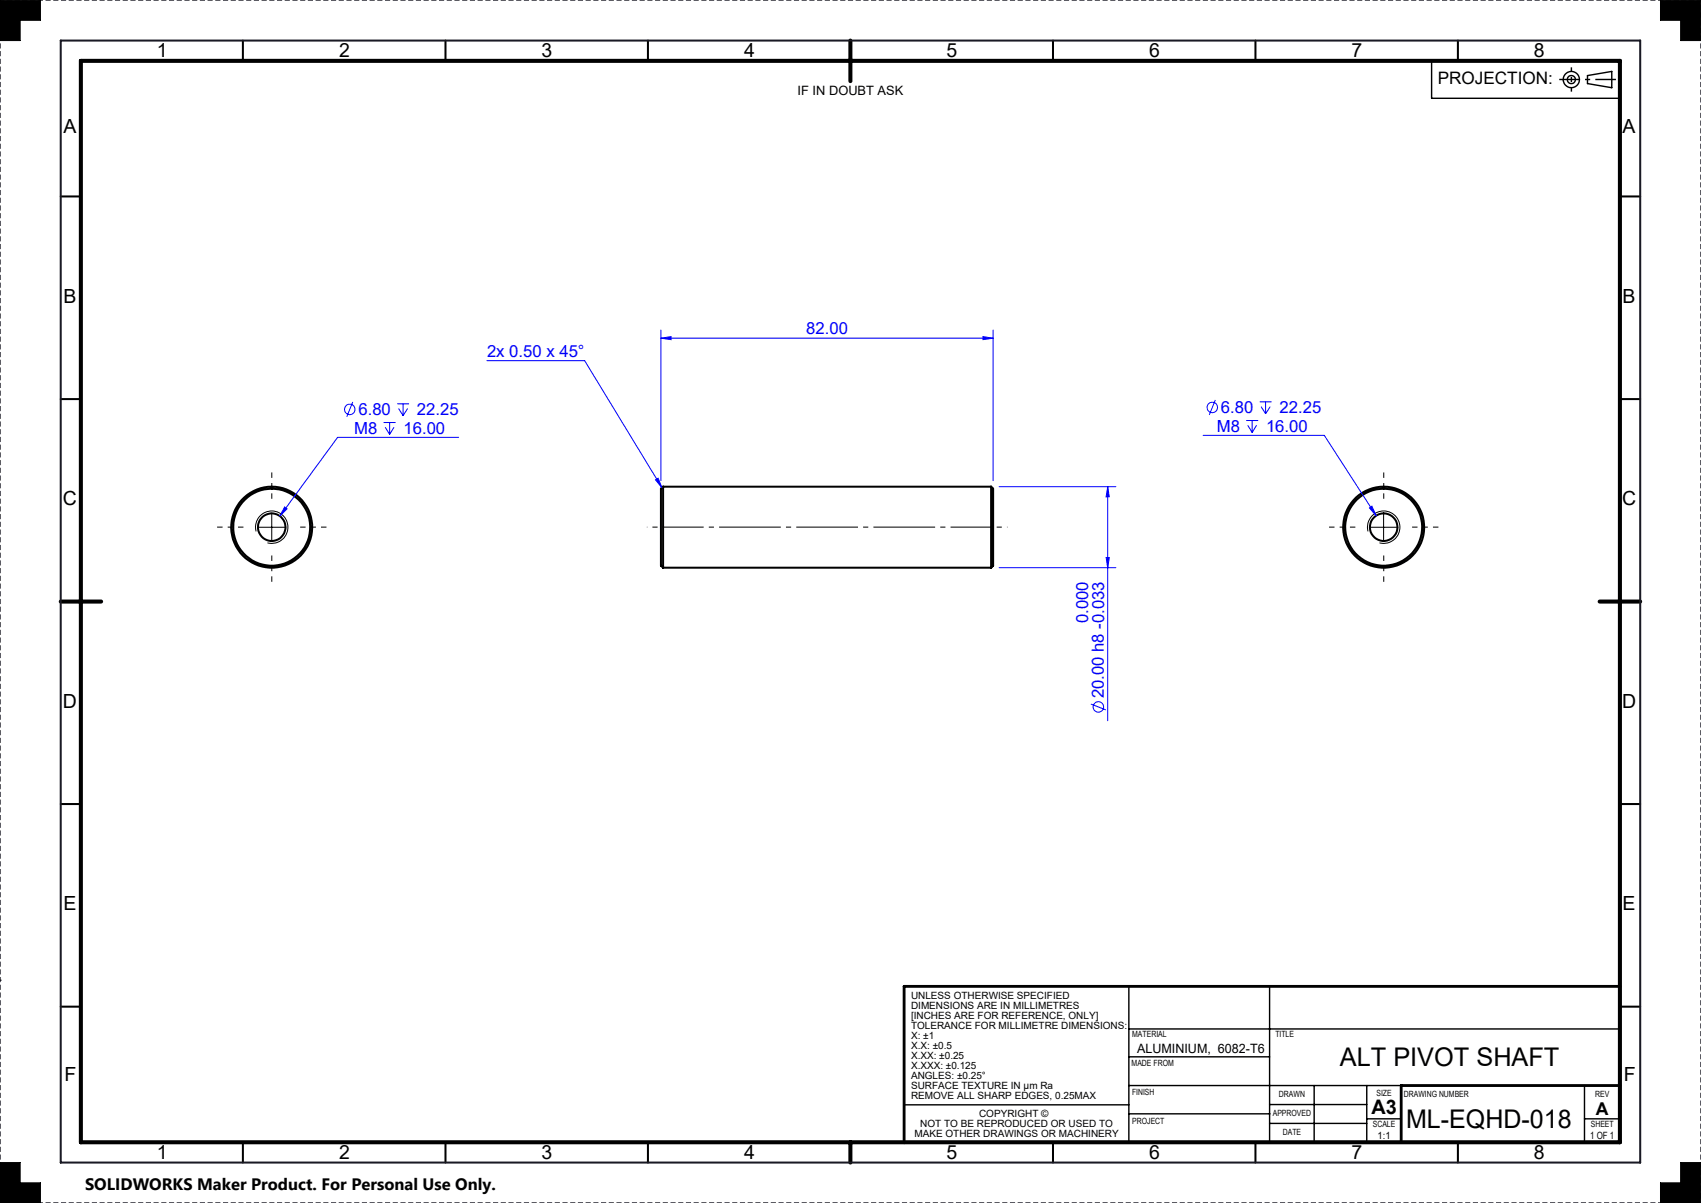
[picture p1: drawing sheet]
<svg xmlns="http://www.w3.org/2000/svg" width="420mm" height="297mm" viewBox="0 0 420 297" stroke-linecap="round" stroke-linejoin="round" font-family="sans-serif">
<g fill="none" stroke="#000" stroke-width=".5">
<path d="M60 10v5M110 10v5M160 10v5M260 10v5M310 10v5M360 10v5M15 48.5h5M400 48.5h5M15 98.5h5M400 98.5h5M163.7 120.2v20M163.7 120.2l-.5 .4v19.1l.5 .5"/>
<path d="M163.7 120.2h81M244.7 120.2v20M244.7 120.2l.5 .4v19.1l-.5 .5M163.7 140.2h81M15 198.5h5M400 198.5h5M15 248.5h5M400 248.5h5M60 282v5M110 282v5M160 282v5M260 282v5"/>
<path d="M310 282v5M360 282v5"/>
<circle cx="67.1" cy="130.2" r="3.4"/>
<circle cx="67.1" cy="130.2" r="9.5"/>
<circle cx="67.1" cy="130.2" r="10"/>
<circle cx="341.6" cy="130.2" r="10"/>
<circle cx="341.6" cy="130.2" r="9.5"/>
<circle cx="341.6" cy="130.2" r="3.4"/>
</g>
<path d="M420 0h-420M420 297h-420" fill="none" stroke="#191924" stroke-width=".35" stroke-dasharray="1.3 .6" stroke-dashoffset=".2" stroke-linecap="butt"/>
<path d="M0 0v297M420 297v-297" fill="none" stroke="#191924" stroke-width=".35" stroke-dasharray="1.3 .6" stroke-dashoffset=".7" stroke-linecap="butt"/>
<path d="M0 0h10v5h-5v5h-5zM410 0h10v10h-5v-5h-5zM0 287h5v5h5v5h-10zM415 287h5v10h-10v-5h5z" fill="none" stroke="#000" stroke-width=".25"/>
<g fill="none" stroke="#000" stroke-width=".35">
<path d="M278.7 254h121.3M278.7 243.5v38.8M313.5 243.5v38.5M223.2 272.8h55.5M278.7 260.9h34.8M278.7 275h34.8M278.7 268h67.3M313.5 277.4h24M313.5 272.7h24M324.5 268v14M337.5 268v14M337.5 276.2h8.5"/>
<path d="M391.2 268v14M391.2 276.2h8.8"/>
</g>
<path d="M400 243.5h-176.8v38.6M400 268h-54v14" fill="none" stroke="#000" stroke-width=".7"/>
<path d="M20 15h380v267h-380zM210 10v10M15 148.5h10M395 148.5h10M210 282v5" fill="none" stroke="#000" stroke-width="1"/>
<circle cx="0" cy="242" r=".18" fill="#191924"/>
<path d="M15 10h390v277h-390z" fill="none" stroke="#191924" stroke-width=".5"/>
<path d="M0 287v10h10v-5h-5v-5zM415 287v5h-5v5h10v-10zM410 0v5h5v5h5v-10zM0 0v10h5v-5h5v-5z" fill-rule="evenodd" fill="#000"/>
<g fill="none" stroke="#00f" stroke-width=".25">
<path d="M87.1 99.2l-1.5 3.7M98.1 99.7h2.9M99.5 99.7v2.9M120.2 89h24.2l19 31.4M163.2 83.5l2.5-.4v.8zM163.2 81.5v37.2M163.2 83.5h82M242.7 83.1l2.5 .4-2.5 .4zM245.2 81.5v37.2M300.1 98.7l-1.5 3.7M311 99.2h3M312.5 99.2v3"/>
<path d="M94.7 104.3h3M95.1 105.5l1.1 1.7M96.2 104.3v2.9M97.3 105.5l-1.1 1.7M98.4 100.9l1.1 1.7M100.6 100.9l-1.1 1.7M113.2 108h-29.8l-14.3 19.4M161.9 118.5l.6-.4 .9 2.3zM297.1 107.5h29.9l12.8 19.8M307.7 103.8h3M308.1 105l1.1 1.8M309.2 103.8v3"/>
<path d="M310.3 105l-1.1 1.8M311.4 100.4l1.1 1.8M313.6 100.4l-1.1 1.8M70.3 125.2l.6 .4-1.8 1.8zM246.7 120.2h28.8M273.1 137.7h.8l-.4 2.5zM273.5 120.2l.4 2.5h-.8zM273.5 120.2v57.7M338.1 125.4l.6-.4 1.1 2.3zM246.7 140.2h28.8M269.3 173.8l3.7 1.5"/>
<circle cx="86.4" cy="101.1" r="1.3"/>
<circle cx="299.3" cy="100.6" r="1.3"/>
<circle cx="271.2" cy="174.5" r="1.29"/>
</g>
<path d="M63.2 131.2a4 4 0 0 1 3.5-5 4 4 0 0 1 4.4 4.3 4 4 0 0 1-5.1 3.5M63.6 130.2h7M67.1 126.6v7.1M337.8 131.2a4 4 0 0 1 3.5-5 4 4 0 0 1 4.3 4.3 4 4 0 0 1-5 3.5M338.1 130.2h7.1M341.6 126.6v7.1" fill="none" stroke="#000" stroke-width=".25"/>
<g fill="none" stroke="#000" stroke-width=".35">
<path d="M353.5 15v9.3h46.5M392 18.7l6-1.1v4.1l-6-1.1z"/>
<circle cx="388" cy="19.6" r="1"/>
<circle cx="388" cy="19.7" r="2"/>
</g>
<path d="M60.1 130.1h-6.5M67.1 123.1v-6.5M67.1 137.1v6.5M74.1 130.1h6.5M334.7 130.1h-6.5M341.7 123.1v-6.5M341.7 137.1v6.5M348.7 130.1h6.5" fill="none" stroke="#000" stroke-width=".25" stroke-dasharray="15.2 1.3 1.3 1.3" stroke-dashoffset="13.9" stroke-linecap="butt"/>
<path d="M244.7 130.1h-81" fill="none" stroke="#000" stroke-width=".25" stroke-dasharray="15.2 1.3 1.3 1.3" stroke-dashoffset="5.2" stroke-linecap="butt"/>
<path d="M163.7 130.1h-4M244.7 130.1h4" fill="none" stroke="#000" stroke-width=".25" stroke-dasharray="15.2 1.3 1.3 1.3" stroke-dashoffset="15.1" stroke-linecap="butt"/>
<path d="M385 19.6h14" fill="none" stroke="#000" stroke-width=".35" stroke-dasharray="15.2 1.3 1.3 1.3" stroke-dashoffset="10.1" stroke-linecap="butt"/>
<path d="M388 16.6v6" fill="none" stroke="#000" stroke-width=".35" stroke-dasharray="15.2 1.3 1.3 1.3" stroke-dashoffset="14.1" stroke-linecap="butt"/>
<g fill="#00f">
<path d="M338.1 125.4l.6-.4 1.1 2.3z"/>
<path d="M163.2 83.5l2.5-.4v.8zM242.7 83.1l2.5 .4-2.5 .4zM161.9 118.5l.6-.4 .9 2.3zM70.3 125.2l-1.2 2.2 1.8-1.8z"/>
<path d="M273.5 120.2l.4 2.5h-.8zM273.1 137.7h.8l-.4 2.5z"/>
</g>
<g font-size="6.3">
<text x="330.8" y="263.1">ALT PIVOT SHAFT</text>
<text x="347.2" y="278.5">ML-EQHD-018</text>
</g>
<text font-size="4.9" x="338.6" y="275">A3</text>
<g font-size="4.8">
<text x="38.7" y="14.2">1</text>
<text x="83.8" y="14.2">2</text>
<text x="133.7" y="14.2">3</text>
<text x="183.7" y="14.2">4</text>
<text x="233.7" y="14.2">5</text>
<text x="283.7" y="14.2">6</text>
<text x="333.7" y="14.2">7</text>
<text x="378.7" y="14.2">8</text>
<text x="15.6" y="32.9">A</text>
<text x="400.6" y="32.9">A</text>
<text x="15.6" y="74.7">B</text>
<text x="400.6" y="74.7">B</text>
<text x="15.5" y="124.7">C</text>
<text x="400.5" y="124.7">C</text>
<text x="15.5" y="174.7">D</text>
<text x="400.5" y="174.7">D</text>
<text x="15.6" y="224.7">E</text>
<text x="400.6" y="224.7">E</text>
<text x="15.9" y="266.9">F</text>
<text x="400.9" y="266.9">F</text>
<text x="38.7" y="286.2">1</text>
<text x="83.8" y="286.2">2</text>
<text x="133.7" y="286.2">3</text>
<text x="183.7" y="286.2">4</text>
<text x="233.7" y="286.2">5</text>
<text x="283.7" y="286.2">6</text>
<text x="333.7" y="286.2">7</text>
<text x="378.7" y="286.2">8</text>
</g>
<text font-size="4.4" x="394.1" y="275.2">A</text>
<text font-size="4.2" x="355" y="20.8">PROJECTION:</text>
<g font-size="4.1" fill="#00f">
<text x="199.1" y="82.5">82.00</text>
<text x="120.3" y="88.1">2x 0.50 x 45°</text>
<text x="301.5" y="101.9">6.80</text>
<text x="315.9" y="101.9">22.25</text>
<text x="87.5" y="107">M8</text>
<text x="88.5" y="102.4">6.80</text>
<text x="99.6" y="107">16.00</text>
<text x="103" y="102.4">22.25</text>
<text x="300.4" y="106.6">M8</text>
<text x="312.6" y="106.6">16.00</text>
<text x="268.7" y="153.8" transform="rotate(-90 268.7 153.8)">0.000</text>
<text x="272.6" y="172.4" transform="rotate(-90 272.6 172.4)">20.00 h8 -0.033</text>
</g>
<text font-size="4.1" x="21" y="293.7">SOLIDWORKS Maker Product. For Personal Use Only.</text>
<g font-size="3.2">
<text x="196.9" y="23.5">IF IN DOUBT ASK</text>
<text x="280.8" y="260.1">ALUMINIUM, 6082-T6</text>
</g>
<g font-size="2.5">
<text x="224.9" y="246.5">UNLESS OTHERWISE SPECIFIED</text>
<text x="224.9" y="249">DIMENSIONS ARE IN MILLIMETRES</text>
<text x="224.9" y="251.5">[INCHES ARE FOR REFERENCE, ONLY]</text>
<text x="224.9" y="253.9">TOLERANCE FOR MILLIMETRE DIMENSIONS:</text>
<text x="224.9" y="256.4">X: ±1</text>
<text x="224.9" y="258.9">X.X: ±0.5</text>
<text x="224.9" y="261.3">X.XX: ±0.25</text>
<text x="224.9" y="263.8">X.XXX: ±0.125</text>
<text x="224.9" y="266.3">ANGLES: ±0.25°</text>
<text x="224.9" y="268.7">SURFACE TEXTURE IN μm Ra</text>
<text x="224.9" y="271.2">REMOVE ALL SHARP EDGES, 0.25MAX</text>
<text x="241.7" y="275.8">COPYRIGHT ©</text>
<text x="225.8" y="280.8">MAKE OTHER DRAWINGS OR MACHINERY</text>
<text x="227.2" y="278.3">NOT TO BE REPRODUCED OR USED TO</text>
<text x="340.2" y="281.2">1:1</text>
<text x="392.6" y="281.2">1 OF 1</text>
</g>
<g font-size="2.1">
<text x="279.6" y="255.9">MATERIAL</text>
<text x="314.9" y="255.9">TITLE</text>
<text x="279.4" y="263.2">MADE FROM</text>
<text x="279.5" y="270.3">FINISH</text>
<text x="314.3" y="275.6">APPROVED</text>
<text x="315.8" y="270.9">DRAWN</text>
<text x="339.9" y="270.6">SIZE</text>
<text x="346.6" y="270.8">DRAWING NUMBER</text>
<text x="393.9" y="270.8">REV</text>
<text x="279.6" y="277.4">PROJECT</text>
<text x="316.7" y="280.3">DATE</text>
<text x="339" y="278.2">SCALE</text>
<text x="392.8" y="278.2">SHEET</text>
</g>
</svg>
